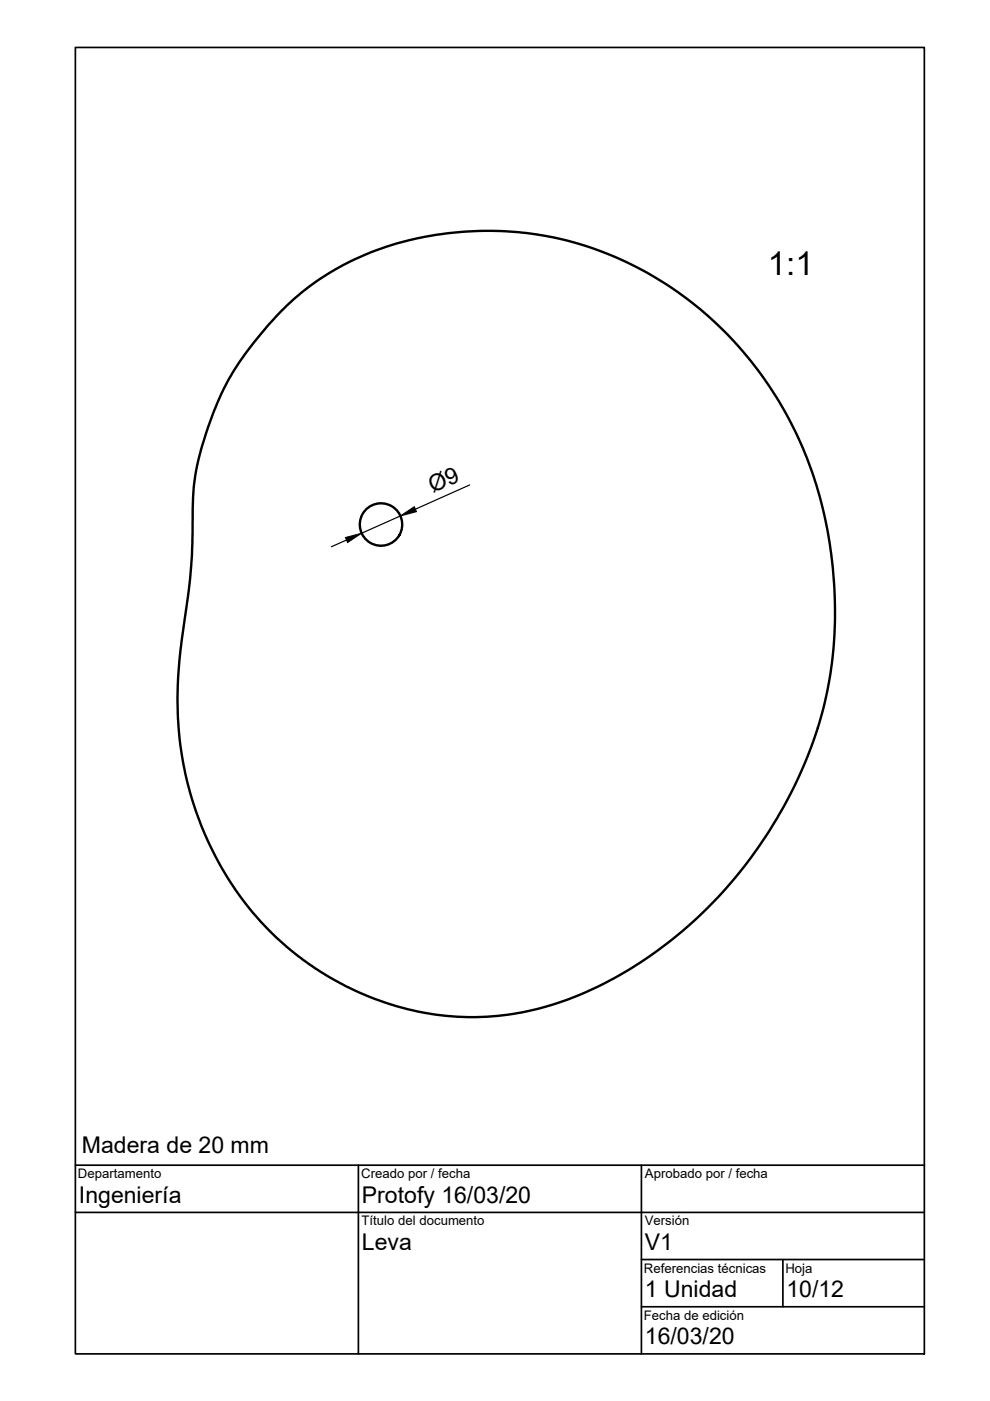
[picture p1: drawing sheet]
<svg xmlns="http://www.w3.org/2000/svg" width="210mm" height="297mm" viewBox="0 0 210 297" stroke-linecap="round" stroke-linejoin="round" font-family="sans-serif">
<!-- layer: Visible -->
<g fill="none" stroke="#000" stroke-width=".51">
<path d="M59.7 65.9a59.4 59.4 0 0 1 38.3-16.7 70.8 70.8 0 0 1 58.9 24.6 82.2 82.2 0 0 1 19.9 50 83.5 83.5 0 0 1-13.3 51.7 88.9 88.9 0 0 1-43.4 36.5 58.2 58.2 0 0 1-51.9-5.8l-1.8-1.2a64.1 64.1 0 0 1-25.2-34 78.3 78.3 0 0 1-2.4-37.2 137.4 137.4 0 0 0 2.1-27 58.7 58.7 0 0 1 5.4-21.9 65.1 65.1 0 0 1 13.4-19z"/>
<circle cx="80.8" cy="111.2" r="4.5"/>
</g>
<!-- layer: TitleBlock -->
<path d="M16 10.1h180v276.9h-180zM16 257.1h180M16 247h180M76 247v40M136 247v40M136 267h60M136 277.1h60M166 267v10.1" fill="none" stroke="#000" stroke-width=".36"/>
<!-- layer: Dimensions -->
<path d="M73.5 114.5l-3.2 1.4M84.9 109.4l-8.2 3.7M99.6 102.8l-11.5 5.2" fill="none" stroke="#000" stroke-width=".25"/>
<path d="M73.2 114l3.5-.9-3 1.9zM84.9 109.4l2.9-2 .5 1.1z" fill="#000" stroke="#000" stroke-width=".21"/>
<text font-size="7" x="162.8" y="58.3">1:1</text>
<g font-size="4.9">
<text x="91.8" y="104.5" transform="rotate(-24 91.8 104.5)">Ø9</text>
<text x="17.4" y="244.4">Madera de 20 mm</text>
<text x="16.7" y="255">Ingeniería</text>
<text x="76.7" y="255">Protofy 16/03/20</text>
<text x="76.7" y="265.1">Leva</text>
<text x="136.7" y="265.1">V1</text>
<text x="136.7" y="275">1 Unidad</text>
<text x="166.7" y="275">10/12</text>
<text x="136.7" y="285.1">16/03/20</text>
</g>
<g font-size="2.8">
<text x="16.5" y="249.8">Departamento</text>
<text x="76.6" y="249.8">Creado por / fecha</text>
<text x="136.7" y="249.8">Aprobado por / fecha</text>
<text x="76.7" y="259.8">Título del documento</text>
<text x="136.7" y="259.8">Versión</text>
<text x="136.5" y="269.8">Referencias técnicas</text>
<text x="166.5" y="269.8">Hoja</text>
<text x="136.5" y="279.8">Fecha de edición</text>
</g>
</svg>
